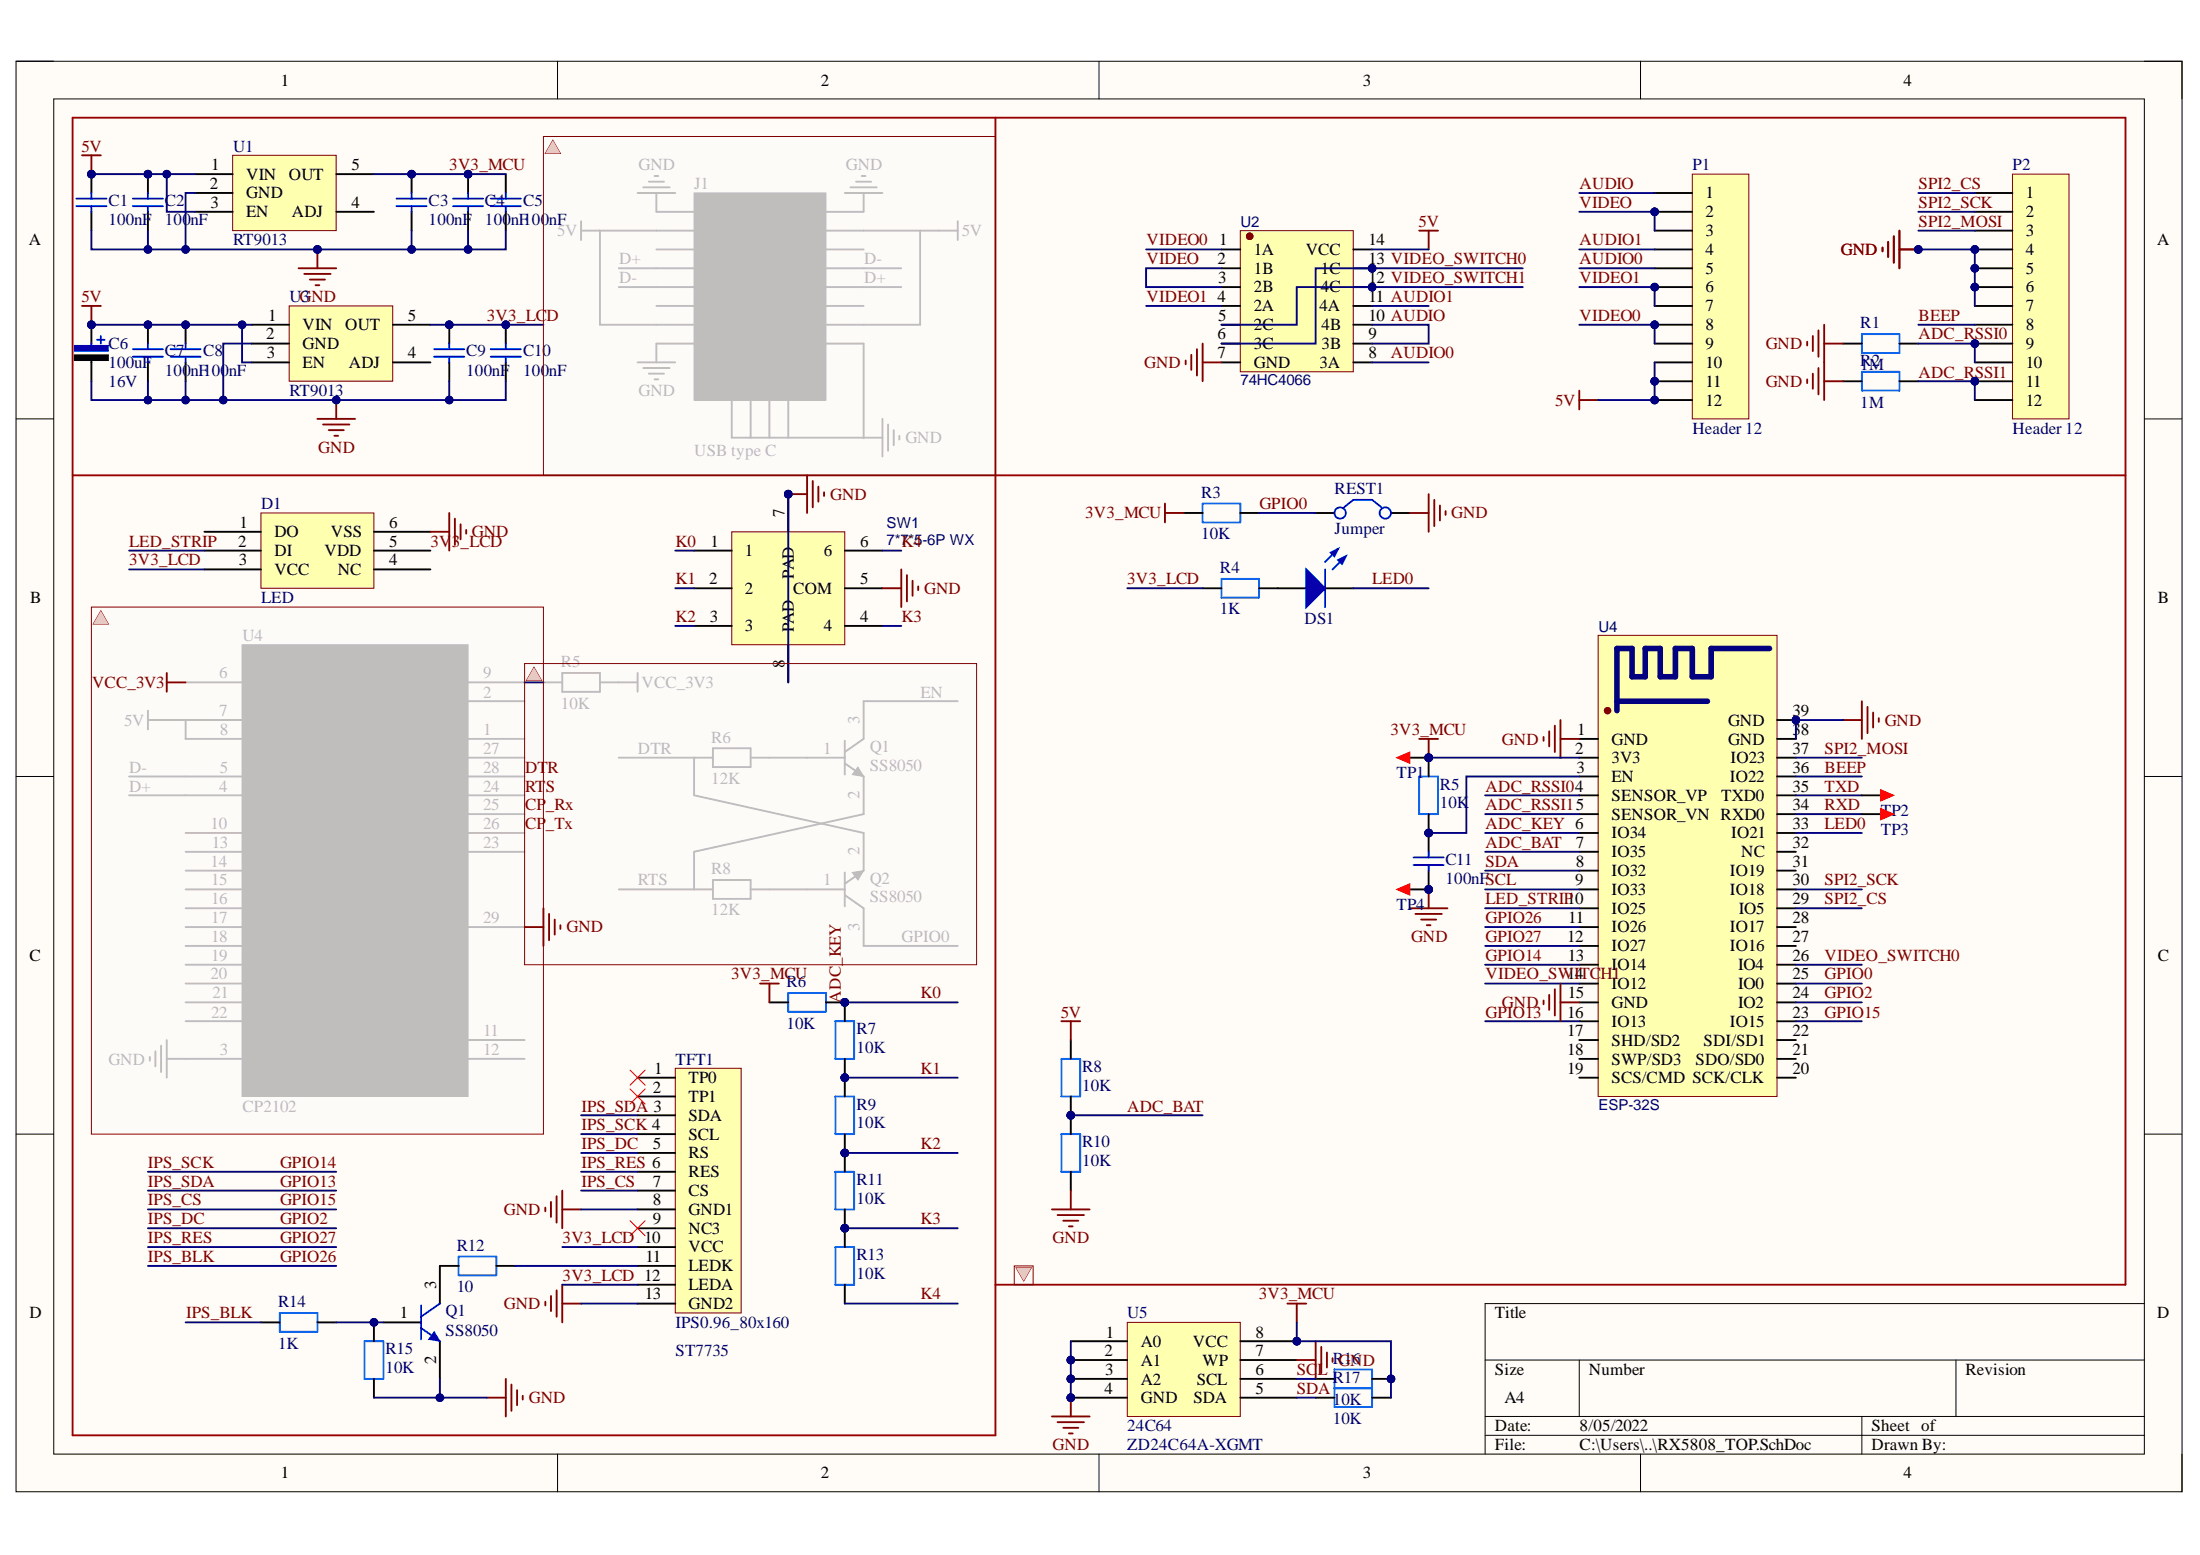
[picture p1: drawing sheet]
# Altium project RX5808_TOP.PrjPcb
1 sheet, 52 parts. Net scope: global (net labels, ports and power ports of the same name join across sheets).
Board file: RX5808_TOP.PcbDoc

## Sheet RX5808_TOP.SchDoc
size A4; SheetNumber: 1; SheetTotal: 1

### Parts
(Parts that share a designator on the sheet are numbered #1, #2 ... from top to bottom, then left to right.)
C1  value 100nF  [0603_CAP]  (hidden comment: Cap)
C2  value 100nF  [0603_CAP]  (hidden comment: Cap)
C3  value 100nF  [0603_CAP]  (hidden comment: Cap)
C4  value 100nF  [0603_CAP]  (hidden comment: Cap)
C5  value 100nF  [0603_CAP]  (hidden comment: Cap)
C6  value 100uF  Vol: 16V  [CAP-3216]  (hidden comment: Cap Pol)
C7  value 100nF  [0603_CAP]  (hidden comment: Cap)
C8  value 100nF  [0603_CAP]  (hidden comment: Cap)
C9  value 100nF  [0603_CAP]  (hidden comment: Cap)
C10  value 100nF  [0603_CAP]  (hidden comment: Cap)
C11  value 100nF  [0603_CAP]  (hidden comment: Cap)
D1  LED  [LED-SMD_6P-L5.0-W5.0-TL]
DS1  LED  [0603_LED]  (value not drawn)
J1  USB type C  [USB Type-C-16Pin_A]  (masked out: inside a compile mask, not in the netlist)
P1  Header 12  [HDR1.27-1x12]
P2  Header 12  [HDR1.27-1x12]
Q1#1  SS8050  [SOT23A]  (masked out: inside a compile mask, not in the netlist)
Q1#2  SS8050  [SOT23A]
Q2  SS8050  [SOT23A]  (masked out: inside a compile mask, not in the netlist)
R1  1M  [0603_RES]
R2  1M  [0603_RES]
R3  10K  [0603_RES]
R4  1K  [0603_RES]
R5#1  10K  [0603_RES]  (masked out: inside a compile mask, not in the netlist)
R5#2  10K  [0603_RES]
R6#1  12K  [0603_RES]  (masked out: inside a compile mask, not in the netlist)
R6#2  10K  [0603_RES]
R7  10K  [0603_RES]
R8#1  12K  [0603_RES]  (masked out: inside a compile mask, not in the netlist)
R8#2  10K  [0603_RES]
R9  10K  [0603_RES]
R10  10K  [0603_RES]
R11  10K  [0603_RES]
R12  10  [0603_RES]
R13  10K  [0603_RES]
R14  1K  [0603_RES]
R15  10K  [0603_RES]
R16  10K  [0603_RES]
R17  10K  [0603_RES]
REST1  Jumper  [SW-SMD_ST-1195]
SW1  7*7*5-6P WX  [SW-SMD_8P-L7.0-W7.0-P1.40-LS7.4-TL]
TFT1  IPS0.96_80x160  [IPS-0.96]
TP1  TEST  [TEST1.0]  (value not drawn)
TP2  TEST  [TEST1.0]  (value not drawn)
TP3  TEST  [TEST1.0]  (value not drawn)
TP4  TEST  [TEST1.0]  (value not drawn)
U1  RT9013  [SOT-23-5_L3.0-W1.7-P0.95-LS2.8-TL]
U2  74HC4066  [TSSOP-14_L5.0-W4.4-P0.65-LS6.4-BL]
U3  RT9013  [SOT-23-5_L3.0-W1.7-P0.95-LS2.8-TL]
U4#1  CP2102  [QFN-28]  (masked out: inside a compile mask, not in the netlist)
U4#2  ESP-32S  [WIFIM-SMD_ESP-32S]
U5  24C64  [TSSOP-8_L4.4-W3.0-P0.65-LS6.4-BL-2]

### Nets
3V3_MCU: C3.1 C4.2 C5.2 R3.2 R5#2.1 R6#2.1 R16.1 R17.1 TP1.1 U1.5(OUT) U4#2.2(3V3) U5.8(VCC)
5V: C1.2 C2.1 C6.1 C7.2 C8.1 P1.10 P1.11 P1.12 R8#2.2 U1.1(VIN) U1.3(EN) U2.14(VCC) U3.1(VIN) U3.3(EN)
GND: C1.1 C2.2 C3.2 C4.1 C5.1 C6.2 C7.1 C8.2 C9.2 C10.2 C11.2 D1.6(VSS) P2.4 P2.5 P2.6 P2.7 Q1#2.2(E) R1.2 R2.2 R10.1 R15.2 REST1.2(C2) SW1.5(COM) SW1.7(PAD) SW1.8(PAD) TFT1.8(GND1) TFT1.13(GND2) TP4.1 U1.2(GND) U2.7(GND) U3.2(GND) U4#2.1(GND) U4#2.15(GND) U4#2.38(GND) U4#2.39(GND) U5.1(A0) U5.2(A1) U5.3(A2) U5.4(GND) U5.7(WP)
3V3_LCD: C9.1 C10.1 D1.3(VCC) D1.5(VDD) R4.2 TFT1.10(VCC) TFT1.12(LEDA) U3.5(OUT)
ADC_BAT: R8#2.1 R10.2 U4#2.7(IO35)
ADC_KEY: R6#2.2 R7.2 SW1.1 U4#2.6(IO34)  [also labelled K0]
ADC_RSSI0: P2.9 P2.10 R1.1 U4#2.4(SENSOR_VP)
ADC_RSSI1: P2.11 P2.12 R2.1 U4#2.5(SENSOR_VN)
AUDIO: P1.1 U2.9(3B) U2.10(4B)
AUDIO0: P1.5 U2.8(3A)
AUDIO1: P1.4 U2.11(4A)
BEEP: P2.8 U4#2.36(IO22)
GPIO0: R3.1 REST1.1(C1) U4#2.25(IO0)
GPIO2: TFT1.5(RS) U4#2.24(IO2)  [also labelled IPS_DC]
GPIO13: TFT1.3(SDA) U4#2.16(IO13)  [also labelled IPS_SDA]
GPIO14: TFT1.4(SCL) U4#2.13(IO14)  [also labelled IPS_SCK]
GPIO15: TFT1.7(CS) U4#2.23(IO15)  [also labelled IPS_CS]
GPIO26: R14.1 U4#2.11(IO26)  [also labelled IPS_BLK]
GPIO27: TFT1.6(RES) U4#2.12(IO27)  [also labelled IPS_RES]
K1: R7.1 R9.2 SW1.2
K2: R9.1 R11.2 SW1.3
K3: R11.1 R13.2 SW1.4
K4: R13.1 SW1.6
LED0: DS1.2(K) U4#2.33(IO21)
LED_STRIP: D1.2(DI) U4#2.10(IO25)
RXD: TP3.1 U4#2.34(RXD0)
SCL: R16.2 U4#2.9(IO33) U5.6(SCL)
SDA: R17.2 U4#2.8(IO32) U5.5(SDA)
SPI2_CS: P2.1 U4#2.29(IO5)
SPI2_MOSI: P2.3 U4#2.37(IO23)
SPI2_SCK: P2.2 U4#2.30(IO18)
TXD: TP2.1 U4#2.35(TXD0)
VIDEO: P1.2 P1.3 U2.2(1B) U2.3(2B)
VIDEO0: P1.8 P1.9 U2.1(1A)
VIDEO1: P1.6 P1.7 U2.4(2A)
VIDEO_SWITCH0: U2.6(3C) U2.13(1C) U4#2.26(IO4)
VIDEO_SWITCH1: U2.5(2C) U2.12(4C) U4#2.14(IO12)
NetC11_1: C11.1 R5#2.2 U4#2.3(EN)
NetDS1_1: DS1.1(A) R4.1
NetQ1#2_1: Q1#2.1(B) R14.2 R15.1
NetQ1#2_3: Q1#2.3(C) R12.1
NetR12_2: R12.2 TFT1.11(LEDK)

Not connected (* = marked no-connect by the designer): D1 1(DO) 4(NC); TFT1 1(TP0)* 2(TP1)* 9(NC3)*; U1 4(ADJ); U3 4(ADJ); U4#2 17(SHD/SD2) 18(SWP/SD3) 19(SCS/CMD) 20(SCK/CLK) 21(SDO/SD0) 22(SDI/SD1) 27(IO16) 28(IO17) 31(IO19) 32(NC)

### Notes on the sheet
- (near TFT1) ST7735
- (near U5) ZD24C64A-XGMT
